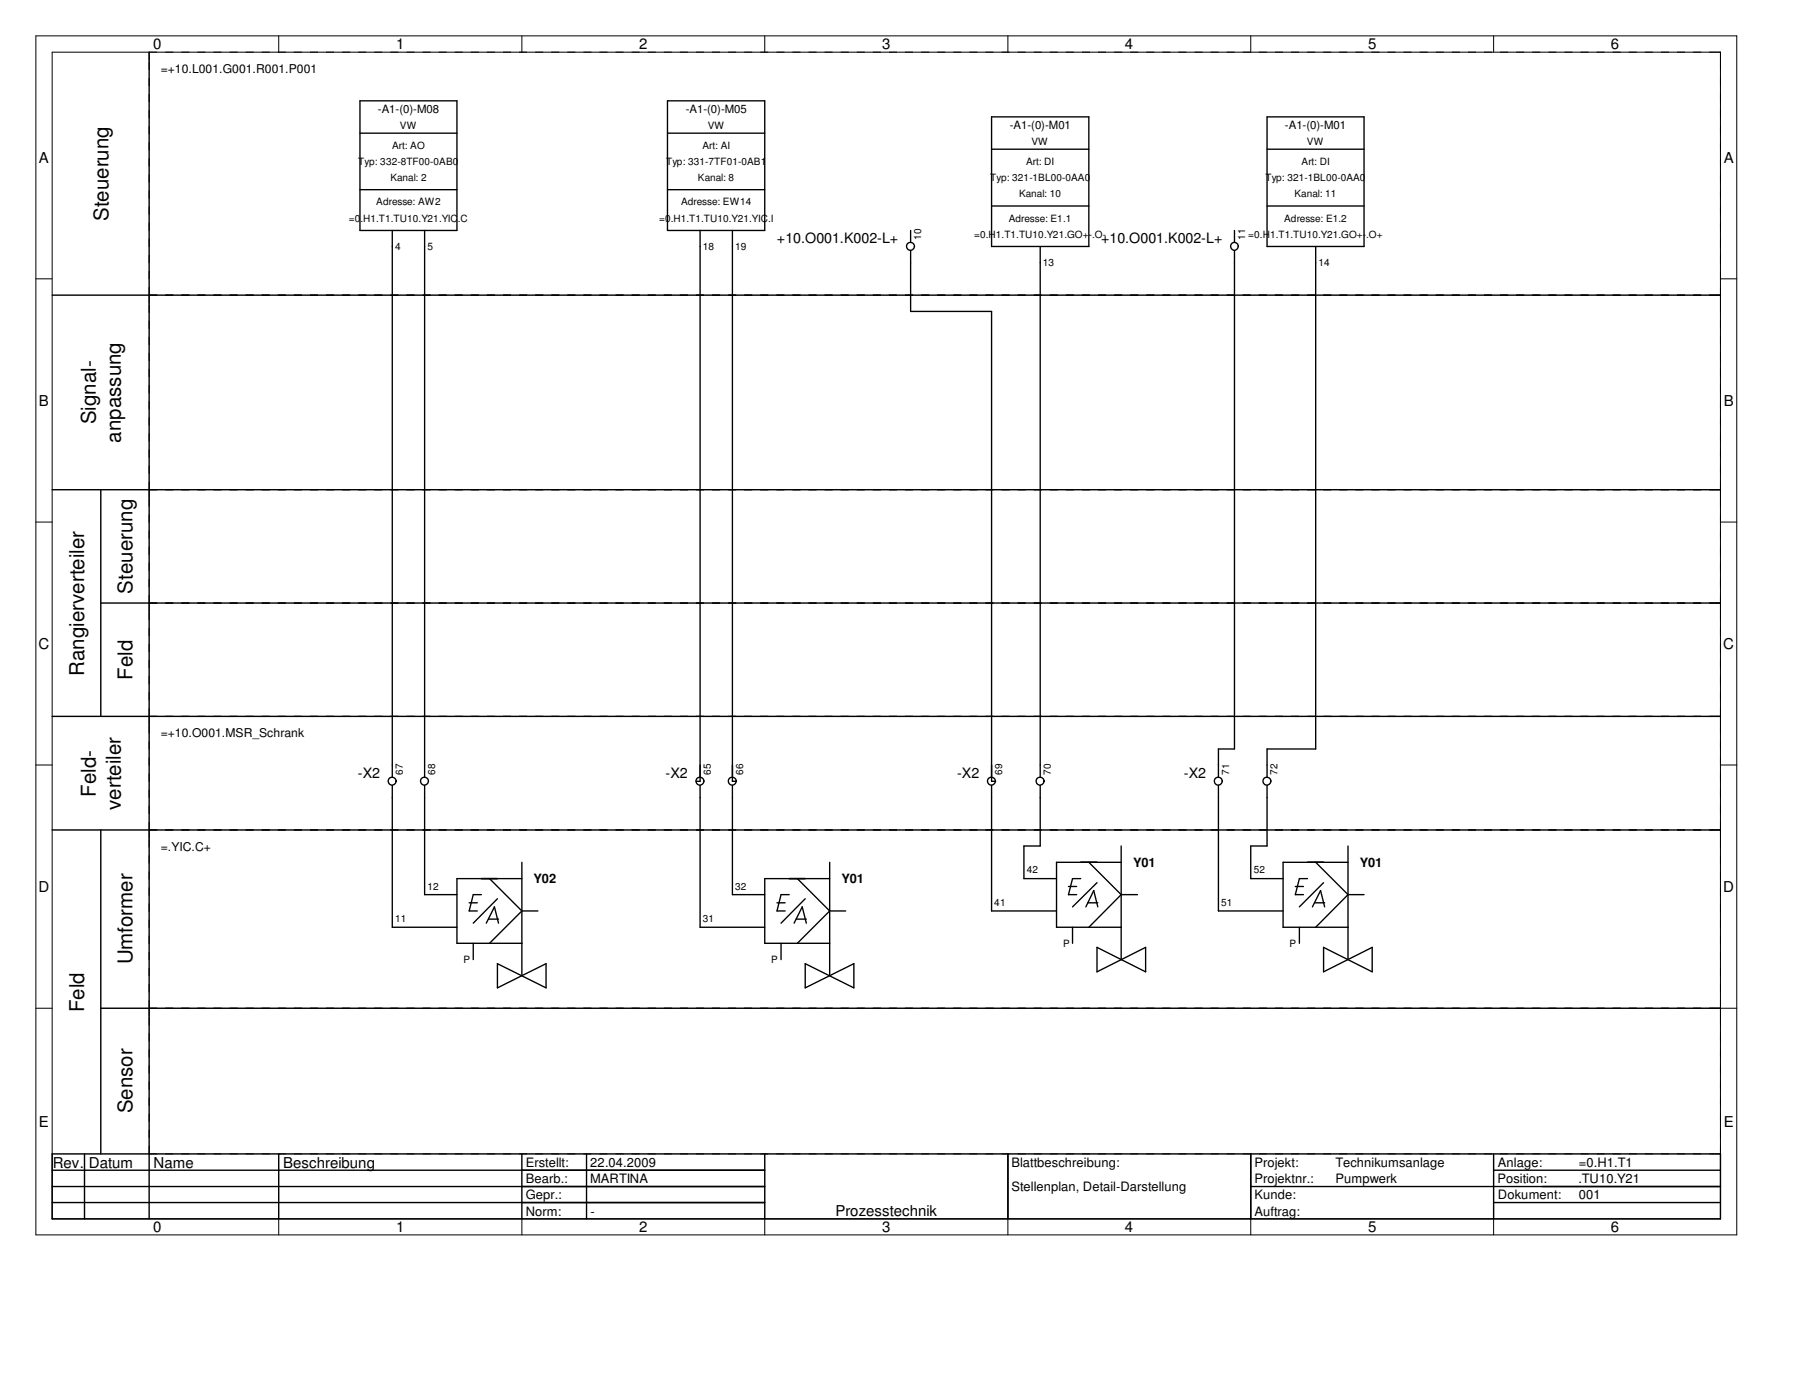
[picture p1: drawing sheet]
<svg xmlns="http://www.w3.org/2000/svg" width="279mm" height="216mm" viewBox="0 0 279 216" stroke-linecap="round" stroke-linejoin="round" font-family="sans-serif">
<g fill="none" stroke="#000" stroke-width=".16">
<path d="M5.6 5.6h265v186.8h-265zM8.1 8.1h260v181.8h-260zM23.2 8.1v1.3M43.4 5.6v2.5M81.3 5.6v2.5M119.2 5.6v2.5M157.1 5.6v2.5M194.9 5.6v2.5M232.7 5.6v2.5M5.6 43.4h2.5M23.2 46v1.2M266.8 46h1.3"/>
<path d="M268.1 43.4h2.5M23.2 76.3v1.2M266.8 76.3h1.3M5.6 81.3h2.5M23.2 93.9v1.3M266.8 93.9h1.3M268.1 81.3h2.5M5.6 119.2h2.5M23.2 111.6v1.3M266.8 111.6h1.3M268.1 119.2h2.5M23.2 129.3v1.3"/>
<path d="M266.8 129.3h1.3M5.6 157.1h2.5M23.2 157.1v1.2M266.8 157.1h3.8M266.8 179.7h1.3M43.4 189.9v2.5M81.3 189.9v2.5M119.2 189.9v2.5M157.1 189.9v2.5M194.9 189.9v2.5M232.7 189.9v2.5"/>
</g>
<g fill="none" stroke="#000" stroke-width=".22">
<path d="M23.2 8.1v181.8M8.1 46h260M8.1 76.3h260M15.7 76.3v35.3M15.7 93.9h252.4M8.1 111.6h260M8.1 129.3h260M15.7 129.3v50.4M15.7 157.1h252.4M8.1 179.7h260v10.2h-260zM13.2 179.7v10.2M43.4 179.7v10.2"/>
<path d="M81.3 179.7v10.2M91.4 179.7v10.2M119.2 179.7v10.2M157.1 179.7v10.2M194.9 179.7v10.2M232.7 179.7v10.2M8.1 184.8h111.1M8.1 182.3h111.1M8.1 187.3h111.1M194.9 184.8h73.2M232.7 182.3h35.4M232.7 187.3h35.4"/>
</g>
<g fill="none" stroke="#000" stroke-width=".16" stroke-dasharray="1.3 1.3" stroke-linecap="butt">
<path d="M23.2 8.1h243.6M23.2 46h243.6M23.2 46v-36.6M268.1 46v-36.6M23.2 76.3h243.6M23.2 76.3v-29.1M268.1 76.3v-29.1M23.2 93.9h243.6M23.2 93.9v-16.4M268.1 93.9v-16.4M23.2 111.6h243.6M23.2 111.6v-16.4"/>
<path d="M268.1 111.6v-16.4M23.2 129.3h243.6M23.2 129.3v-16.4M268.1 129.3v-16.4M23.2 157.1h243.6M23.2 157.1v-26.5M268.1 157.1v-26.5M23.2 179.7h243.6M23.2 179.7v-21.4M268.1 179.7v-21.4"/>
</g>
<g fill="none" stroke="#000" stroke-width=".21">
<path d="M56.1 15.7h15.1v20.2h-15.1zM104 15.7h15.2v20.2h-15.2zM154.5 18.2h15.2v20.2h-15.2zM197.4 18.2h15.2v20.2h-15.2zM56.1 20.7h15.1M56.1 29.5h15.1M61.1 35.9v85.2M66.2 35.9v85.2M104 20.7h15.2M104 29.5h15.2M109.1 35.9v85.8h-.6M114.1 35.9v85.8h.7"/>
<path d="M141.9 39v9.5h12.6v73.2h.7M141.9 35.9v1.9M154.5 23.2h15.2M154.5 32.1h15.2M162.1 38.4v82.7M192.4 39v77.7h-2.5v4.4M192.4 35.9v1.9M197.4 23.2h15.2M197.4 32.1h15.2M205 38.4v78.3h-7.6v4.4M61.1 122.3v22.1h10.1M66.2 122.3v17.1h5"/>
<path d="M75 139.4h-1.3l-.6 2.5h1.3M76.3 136.9l5 5M77.5 140l-3.8 3.8M81.3 136.9h-10.1v10h10.1M81.3 134.3v17.7M109.1 122.3v22.1h10.1M114.1 122.3v17.1h5.1M123 139.4h-1.3l-.6 2.5h1.2M124.2 136.9l5.1 5M125.5 140l-3.8 3.8M129.3 136.9h-10.1v10h10.1M129.3 134.3v17.7"/>
<path d="M154.5 122.3v19.6h10.1M162.1 122.3v9.5h-2.5v5.1h5M166.5 138.1h1.3M168.4 136.9h-1.3l-.6 2.5h1.3M169.7 134.3l5 5.1M170.9 137.5l-3.8 3.8M174.7 139.4h2.6M174.7 134.3h-10.1v10.1h10.1M174.7 131.8v17.7M174.7 139.4l-5 5M189.9 122.3v19.6h10M197.4 122.3v9.5h-2.5v5.1h5"/>
<path d="M201.8 138.1h1.3M203.8 136.9h-1.3l-.7 2.5h1.3M205 134.3l5.1 5.1M206.2 137.5l-3.7 3.8M210.1 139.4h2.5M210.1 134.3h-10.2v10.1h10.2M210.1 131.8v17.7M210.1 139.4l-5.1 5M73.1 140.6h1.3M73.7 146.9v2.6M75.8 143.8l1.2-2.5 .7 2.5M76.1 143.2h1.6"/>
<path d="M77.5 150.1l7.6 3.8v-3.8l-7.6 3.8zM81.3 141.9h2.5M81.3 141.9l-5 5M121.1 140.6h1.2M121.7 146.9v2.6M123.7 143.8l1.3-2.5 .6 2.5M124.1 143.2h1.5M125.5 150.1l7.6 3.8v-3.8l-7.6 3.8zM129.3 141.9h2.5M129.3 141.9l-5.1 5M167.1 144.4v2.5M169.2 141.3l1.2-2.6 .7 2.6"/>
<path d="M169.5 140.6h1.6M170.9 147.6l7.6 3.8v-3.8l-7.6 3.8zM202.5 144.4v2.5M204.5 141.3l1.3-2.6 .6 2.6M204.9 140.6h1.5M206.2 147.6l7.6 3.8v-3.8l-7.6 3.8z"/>
<circle cx="141.9" cy="38.4" r=".62"/>
<circle cx="192.4" cy="38.4" r=".6"/>
<circle cx="61.1" cy="121.7" r=".62"/>
<circle cx="66.1" cy="121.7" r=".62"/>
<circle cx="109.1" cy="121.7" r=".62"/>
<circle cx="114.1" cy="121.7" r=".62"/>
<circle cx="154.5" cy="121.7" r=".62"/>
<circle cx="162.1" cy="121.7" r=".62"/>
<circle cx="189.8" cy="121.7" r=".62"/>
<circle cx="197.4" cy="121.7" r=".62"/>
</g>
<g font-size="3.2">
<text x="16.9" y="34.4" transform="rotate(-90 16.9 34.4)">Steuerung</text>
<text x="14.9" y="66.1" transform="rotate(-90 14.9 66.1)">Signal-</text>
<text x="18.8" y="69" transform="rotate(-90 18.8 69)">anpassung</text>
<text x="20.7" y="92.5" transform="rotate(-90 20.7 92.5)">Steuerung</text>
<text x="13.1" y="105.2" transform="rotate(-90 13.1 105.2)">Rangierverteiler</text>
<text x="20.7" y="105.9" transform="rotate(-90 20.7 105.9)">Feld</text>
<text x="14.9" y="124.1" transform="rotate(-90 14.9 124.1)">Feld-</text>
<text x="18.8" y="126.2" transform="rotate(-90 18.8 126.2)">verteiler</text>
<text x="20.7" y="150.2" transform="rotate(-90 20.7 150.2)">Umformer</text>
<text x="13.1" y="157.6" transform="rotate(-90 13.1 157.6)">Feld</text>
<text x="20.7" y="173.4" transform="rotate(-90 20.7 173.4)">Sensor</text>
</g>
<g font-size="2.3">
<text x="23.9" y="7.7">0</text>
<text x="61.7" y="7.7">1</text>
<text x="99.6" y="7.7">2</text>
<text x="137.5" y="7.7">3</text>
<text x="175.3" y="7.7">4</text>
<text x="213.2" y="7.7">5</text>
<text x="251" y="7.7">6</text>
<text x="6.1" y="25.4">A</text>
<text x="268.6" y="25.4">A</text>
<text x="6.1" y="63.2">B</text>
<text x="268.6" y="63.2">B</text>
<text x="6" y="101.1">C</text>
<text x="268.5" y="101.1">C</text>
<text x="6" y="138.9">D</text>
<text x="268.5" y="138.9">D</text>
<text x="6.1" y="175.6">E</text>
<text x="268.6" y="175.6">E</text>
<text x="8.2" y="181.9">Rev. Datum</text>
<text x="23.9" y="181.9">Name</text>
<text x="44.1" y="181.9">Beschreibung</text>
<text x="23.9" y="191.9">0</text>
<text x="61.7" y="191.9">1</text>
<text x="99.6" y="191.9">2</text>
<text x="130.2" y="189.4">Prozesstechnik</text>
<text x="137.5" y="191.9">3</text>
<text x="175.3" y="191.9">4</text>
<text x="213.2" y="191.9">5</text>
<text x="251" y="191.9">6</text>
</g>
<g font-size="2.2">
<text x="121.1" y="37.9">+10.O001.K002-L+</text>
<text x="171.6" y="37.9">+10.O001.K002-L+</text>
<text x="55.8" y="121.2">-X2</text>
<text x="103.7" y="121.2">-X2</text>
<text x="149.1" y="121.2">-X2</text>
<text x="184.5" y="121.2">-X2</text>
</g>
<g font-size="2">
<text x="83.1" y="137.5">Y02</text>
<text x="131.1" y="137.5">Y01</text>
<text x="176.6" y="135">Y01</text>
<text x="211.9" y="135">Y01</text>
<text x="81.9" y="184.3">Bearb.:</text>
<text x="81.9" y="181.8">Erstellt:</text>
<text x="92" y="181.8">22.04.2009</text>
<text x="92" y="184.3">MARTINA</text>
<text x="157.6" y="185.5">Stellenplan, Detail-Darstellung</text>
<text x="157.6" y="181.8">Blattbeschreibung:</text>
<text x="195.5" y="181.8">Projekt:</text>
<text x="195.5" y="184.3">Projektnr.:</text>
<text x="208.1" y="181.8">Technikumsanlage</text>
<text x="208.1" y="184.3">Pumpwerk</text>
<text x="233.3" y="184.3">Position:</text>
<text x="233.4" y="181.8">Anlage:</text>
<text x="246" y="184.3">.TU10.Y21</text>
<text x="246" y="181.8">=0.H1.T1</text>
<text x="81.9" y="186.8">Gepr.:</text>
<text x="81.9" y="189.4">Norm:</text>
<text x="92" y="189.4">-</text>
<text x="195.5" y="186.8">Kunde:</text>
<text x="195.5" y="189.4">Auftrag:</text>
<text x="233.4" y="186.8">Dokument:</text>
<text x="246" y="186.8">001</text>
</g>
<g font-size="1.9">
<text x="25.1" y="11.3">=+10.L001.G001.R001.P001</text>
<text x="25.1" y="114.8">=+10.O001.MSR_Schrank</text>
<text x="25.1" y="132.5">=.YIC.C+</text>
</g>
<g font-size="1.8">
<text x="58.9" y="17.6">-A1-(0)-M08</text>
<text x="106.8" y="17.6">-A1-(0)-M05</text>
<text x="157.4" y="20.1">-A1-(0)-M01</text>
<text x="200.2" y="20.1">-A1-(0)-M01</text>
</g>
<g font-size="1.6">
<text x="61.1" y="23.2">Art: AO</text>
<text x="62.3" y="20">VW</text>
<text x="109.5" y="23.2">Art: AI</text>
<text x="110.3" y="20">VW</text>
<text x="160.7" y="22.6">VW</text>
<text x="203.7" y="22.6">VW</text>
<text x="55.8" y="25.7">Typ: 332-8TF00-0AB0</text>
<text x="60.8" y="28.2">Kanal: 2</text>
<text x="103.8" y="25.7">Typ: 331-7TF01-0AB1</text>
<text x="108.8" y="28.2">Kanal: 8</text>
<text x="154.3" y="28.2">Typ: 321-1BL00-0AA0</text>
<text x="159.9" y="25.7">Art: DI</text>
<text x="197.2" y="28.2">Typ: 321-1BL00-0AA0</text>
<text x="202.8" y="25.7">Art: DI</text>
<text x="54.4" y="34.5">=0.H1.T1.TU10.Y21.YIC.C</text>
<text x="58.6" y="32">Adresse: AW2</text>
<text x="102.7" y="34.5">=0.H1.T1.TU10.Y21.YIC.I</text>
<text x="106.1" y="32">Adresse: EW14</text>
<text x="157.2" y="34.5">Adresse: E1.1</text>
<text x="158.8" y="30.7">Kanal: 10</text>
<text x="200.1" y="34.5">Adresse: E1.2</text>
<text x="201.7" y="30.7">Kanal: 11</text>
<text x="61.6" y="38.9">4</text>
<text x="66.6" y="38.9">5</text>
<text x="109.5" y="38.9">18</text>
<text x="114.6" y="38.9">19</text>
<text x="143.6" y="37.3" transform="rotate(-90 143.6 37.3)">10</text>
<text x="151.8" y="37">=0.H1.T1.TU10.Y21.GO+-.O-</text>
<text x="162.5" y="41.5">13</text>
<text x="194.1" y="37.3" transform="rotate(-90 194.1 37.3)">11</text>
<text x="194.5" y="37">=0.H1.T1.TU10.Y21.GO+-.O+</text>
<text x="205.4" y="41.5">14</text>
<text x="62.8" y="120.6" transform="rotate(-90 62.8 120.6)">67</text>
<text x="67.8" y="120.6" transform="rotate(-90 67.8 120.6)">68</text>
<text x="110.7" y="120.6" transform="rotate(-90 110.7 120.6)">65</text>
<text x="115.8" y="120.6" transform="rotate(-90 115.8 120.6)">66</text>
<text x="156.2" y="120.6" transform="rotate(-90 156.2 120.6)">69</text>
<text x="163.7" y="120.6" transform="rotate(-90 163.7 120.6)">70</text>
<text x="191.5" y="120.6" transform="rotate(-90 191.5 120.6)">71</text>
<text x="199.1" y="120.6" transform="rotate(-90 199.1 120.6)">72</text>
<text x="160" y="136.1">42</text>
<text x="195.4" y="136.1">52</text>
<text x="61.6" y="143.6">11</text>
<text x="66.6" y="138.6">12</text>
<text x="109.5" y="143.6">31</text>
<text x="114.6" y="138.6">32</text>
<text x="154.9" y="141.1">41</text>
<text x="190.3" y="141.1">51</text>
<text x="165.7" y="147.5">P</text>
<text x="201" y="147.5">P</text>
<text x="72.2" y="150">P</text>
<text x="120.2" y="150">P</text>
</g>
</svg>
